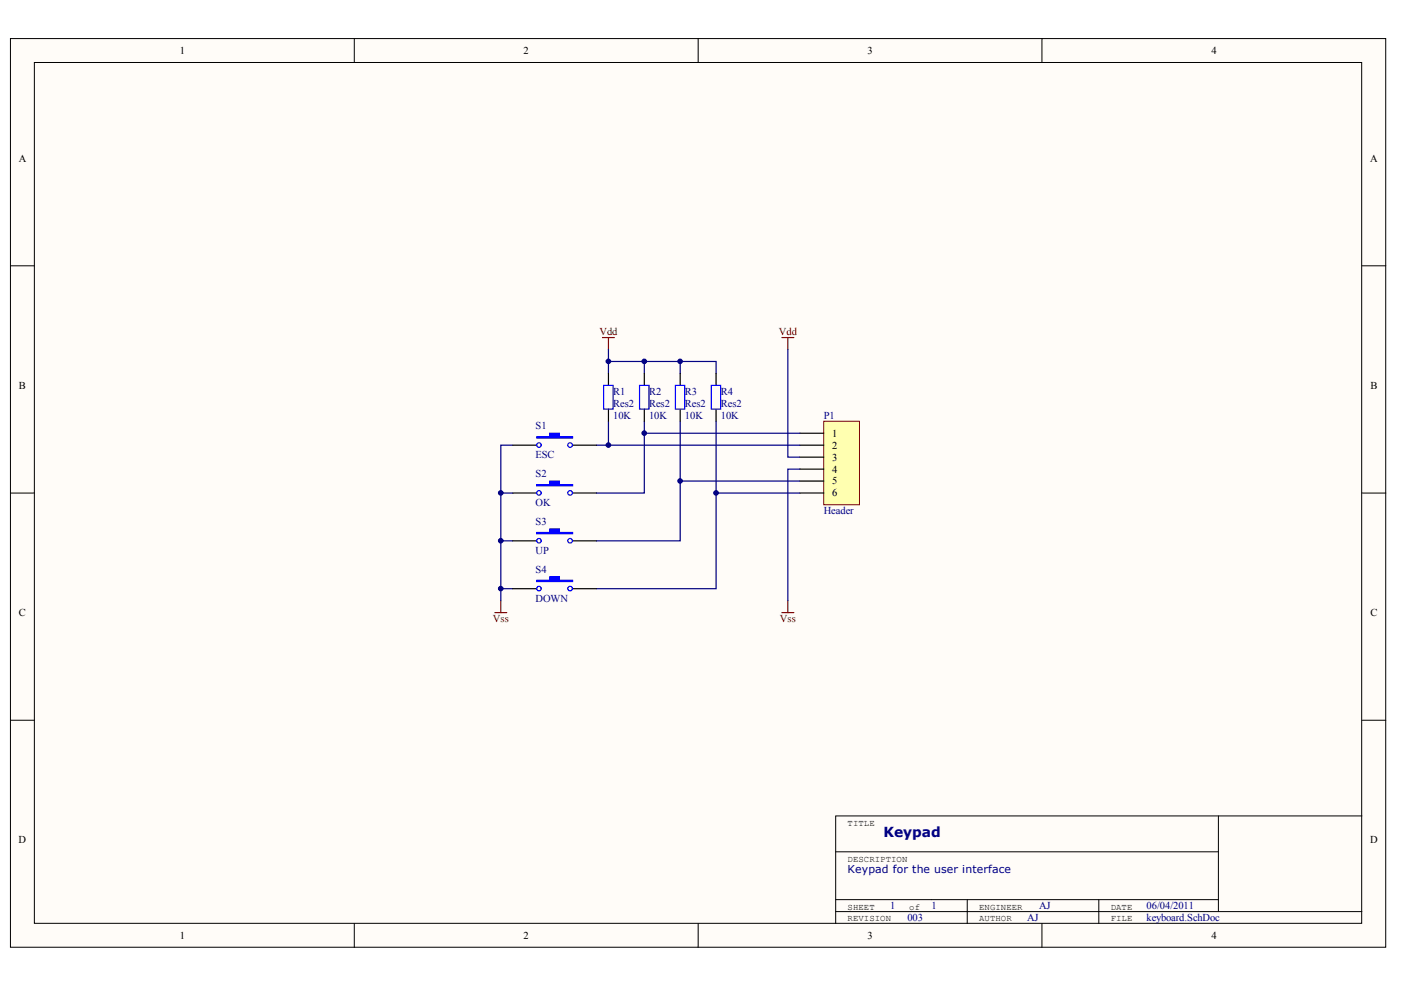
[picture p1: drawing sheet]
<svg xmlns="http://www.w3.org/2000/svg" width="272mm" height="192mm" viewBox="0 0 272 192" stroke-linecap="round" stroke-linejoin="round" font-family="sans-serif">
<g fill="#fffcf8" stroke="#000" stroke-width=".19">
<path d="M2 7.5h267v176.5h-267z"/>
<path d="M6.7 12.1h257.7v167.2h-257.7z"/>
</g>
<g fill="none" stroke="#000" stroke-width=".19">
<path d="M68.8 7.5v4.6M135.5 7.5v4.6M202.3 7.5v4.6M2 51.6h4.7M264.4 51.6h4.6M2 95.8h4.7M264.4 95.8h4.6M2 139.9h4.7M264.4 139.9h4.6M236.5 158.5v18.6M264.4 158.5h-102.2v20.9M68.8 179.4v4.6"/>
<path d="M135.5 179.4v4.6M162.2 165.5h74.3M162.2 174.7h74.3M162.2 177.1h102.2M187.8 174.7v4.7M202.3 179.4v4.6M213.3 174.7v4.7"/>
</g>
<path d="M159.9 81.8h7v16.2h-7z" fill="#ffffb0" stroke="#800000" stroke-width=".19"/>
<g fill="none" stroke="#000" stroke-width=".23">
<path d="M118.1 72.5v2.4M118.1 79.5v2.3M125.1 72.5v2.4M125.1 79.5v2.3M132.1 72.5v2.4M132.1 79.5v2.3M139 72.5v2.4M139 79.5v2.3M99.5 86.5h4.7M99.5 95.8h4.7M111.2 86.5h4.6M111.2 95.8h4.6"/>
<path d="M155.3 84.2h4.6M155.3 86.5h4.6M155.3 88.8h4.6M155.3 91.1h4.6M155.3 93.4h4.6M155.3 95.8h4.6M99.5 105.1h4.7M99.5 114.4h4.7M111.2 105.1h4.6M111.2 114.4h4.6"/>
</g>
<path d="M117 65.6h2.3M118.1 65.6v2.3M151.8 65.6h2.3M153 65.6v2.3M96.1 119h2.3M97.2 116.7v2.3M151.8 119h2.3M153 116.7v2.3" fill="none" stroke="#800000" stroke-width=".23"/>
<g fill="none" stroke="#000080" stroke-width=".23">
<path d="M118.1 70.2h7v2.3M118.1 67.9v4.6M125.1 70.2h7v2.3M132.1 70.2h6.9v2.3M153 67.9v20.9h2.3M99.5 95.8h-2.3v9.3M99.5 86.5h-2.3v9.3M118.1 81.8v4.7h-2.3M118.1 86.5h37.2M125.1 81.8v14h-9.3M125.1 84.2h30.2M132.1 81.8v23.3h-16.3"/>
<path d="M132.1 93.4h23.2M139 81.8v32.6h-23.2M139 95.8h16.3M155.3 91.1h-2.3v25.6M99.5 114.4h-2.3v2.3M99.5 105.1h-2.3v9.3"/>
</g>
<g fill="none" stroke="#00f" stroke-width=".23">
<path d="M117.2 74.9h1.8v4.6h-1.8zM124.2 74.9h1.8v4.6h-1.8zM131.1 74.9h1.8v4.6h-1.8zM138.1 74.9h1.8v4.6h-1.8z"/>
<circle cx="104.6" cy="86.5" r=".44"/>
<circle cx="104.6" cy="95.7" r=".44"/>
<circle cx="110.7" cy="86.5" r=".45"/>
<circle cx="110.7" cy="95.7" r=".45"/>
<circle cx="104.6" cy="105" r=".44"/>
<circle cx="104.6" cy="114.3" r=".44"/>
<circle cx="110.7" cy="105" r=".45"/>
<circle cx="110.7" cy="114.3" r=".45"/>
</g>
<g fill="#00f" stroke="#00f" stroke-width=".23">
<path d="M104.2 84.8h2.5v-.6h1.9v.6h2.6v.3h-7z" fill-rule="evenodd"/>
<path d="M104.2 94.1h2.5v-.7h1.9v.7h2.6v.3h-7z" fill-rule="evenodd"/>
<path d="M104.2 103.4h2.5v-.7h1.9v.7h2.6v.3h-7z" fill-rule="evenodd"/>
<path d="M104.2 112.7h2.5v-.7h1.9v.7h2.6v.3h-7z" fill-rule="evenodd"/>
</g>
<g fill="#000080" stroke="#000080" stroke-width=".19">
<circle cx="97.2" cy="114.3" r=".45"/>
<circle cx="97.2" cy="105" r=".45"/>
<circle cx="97.2" cy="95.7" r=".45"/>
<circle cx="118.1" cy="86.5" r=".45"/>
<circle cx="118.1" cy="70.2" r=".45"/>
<circle cx="125.1" cy="84.1" r=".45"/>
<circle cx="125.1" cy="70.2" r=".45"/>
<circle cx="132" cy="93.4" r=".44"/>
<circle cx="132" cy="70.2" r=".44"/>
<circle cx="139" cy="95.7" r=".45"/>
</g>
<text font-size="2.7" fill="#000080" x="171.5" y="162.6">Keypad</text>
<text font-size="2.1" fill="#000080" x="164.6" y="169.6">Keypad for the user interface</text>
<g font-size="2">
<text x="34.9" y="10.5">1</text>
<text x="101.7" y="10.5">2</text>
<text x="168.4" y="10.5">3</text>
<text x="235.2" y="10.5">4</text>
<text x="3.6" y="31.4">A</text>
<text x="266" y="31.4">A</text>
<text x="3.7" y="75.5">B</text>
<text x="266.1" y="75.5">B</text>
<text x="161.5" y="84.8">1</text>
<text x="161.5" y="87.1">2</text>
<text x="161.5" y="89.5">3</text>
<text x="161.5" y="91.8">4</text>
<text x="161.5" y="94.1">5</text>
<text x="161.5" y="96.4">6</text>
<text x="3.7" y="119.7">C</text>
<text x="266.1" y="119.7">C</text>
<text x="3.6" y="163.8">D</text>
<text x="266" y="163.8">D</text>
<text x="34.9" y="182.4">1</text>
<text x="101.7" y="182.4">2</text>
<text x="168.4" y="182.4">3</text>
<text x="235.2" y="182.4">4</text>
</g>
<g font-size="2" fill="#800000">
<text x="116.4" y="65.1">Vdd</text>
<text x="151.2" y="65.1">Vdd</text>
<text x="95.7" y="120.8">Vss</text>
<text x="151.4" y="120.8">Vss</text>
</g>
<g font-size="2" fill="#000080">
<text x="119.1" y="76.7">R1</text>
<text x="126" y="76.7">R2</text>
<text x="133" y="76.7">R3</text>
<text x="139.9" y="76.7">R4</text>
<text x="104" y="83.4">S1</text>
<text x="119.1" y="81.3">10K</text>
<text x="119.1" y="79">Res2</text>
<text x="126" y="81.3">10K</text>
<text x="126" y="79">Res2</text>
<text x="133" y="81.3">10K</text>
<text x="133" y="79">Res2</text>
<text x="139.9" y="81.3">10K</text>
<text x="139.9" y="79">Res2</text>
<text x="159.9" y="81.3">P1</text>
<text x="104" y="89">ESC</text>
<text x="104" y="92.7">S2</text>
<text x="104" y="98.3">OK</text>
<text x="159.9" y="99.9">Header</text>
<text x="104" y="102">S3</text>
<text x="104" y="107.6">UP</text>
<text x="104" y="111.3">S4</text>
<text x="104" y="116.9">DOWN</text>
<text x="172.8" y="176.6">1</text>
<text x="176.2" y="178.9">003</text>
<text x="180.8" y="176.6">1</text>
<text x="199.4" y="178.9">AJ</text>
<text x="201.7" y="176.6">AJ</text>
<text x="222.6" y="176.6">06/04/2011</text>
<text x="222.6" y="178.9">keyboard.SchDoc</text>
</g>
<g font-size="1.7">
<text x="164.6" y="160.4">TITLE</text>
<text x="164.6" y="167.4">DESCRIPTION</text>
<text x="164.6" y="176.7">SHEET</text>
<text x="164.6" y="179">REVISION</text>
<text x="176.5" y="176.7">of</text>
<text x="190.1" y="176.7">ENGINEER</text>
<text x="190.1" y="179">AUTHOR</text>
<text x="215.6" y="176.7">DATE</text>
<text x="215.6" y="179">FILE</text>
</g>
</svg>
